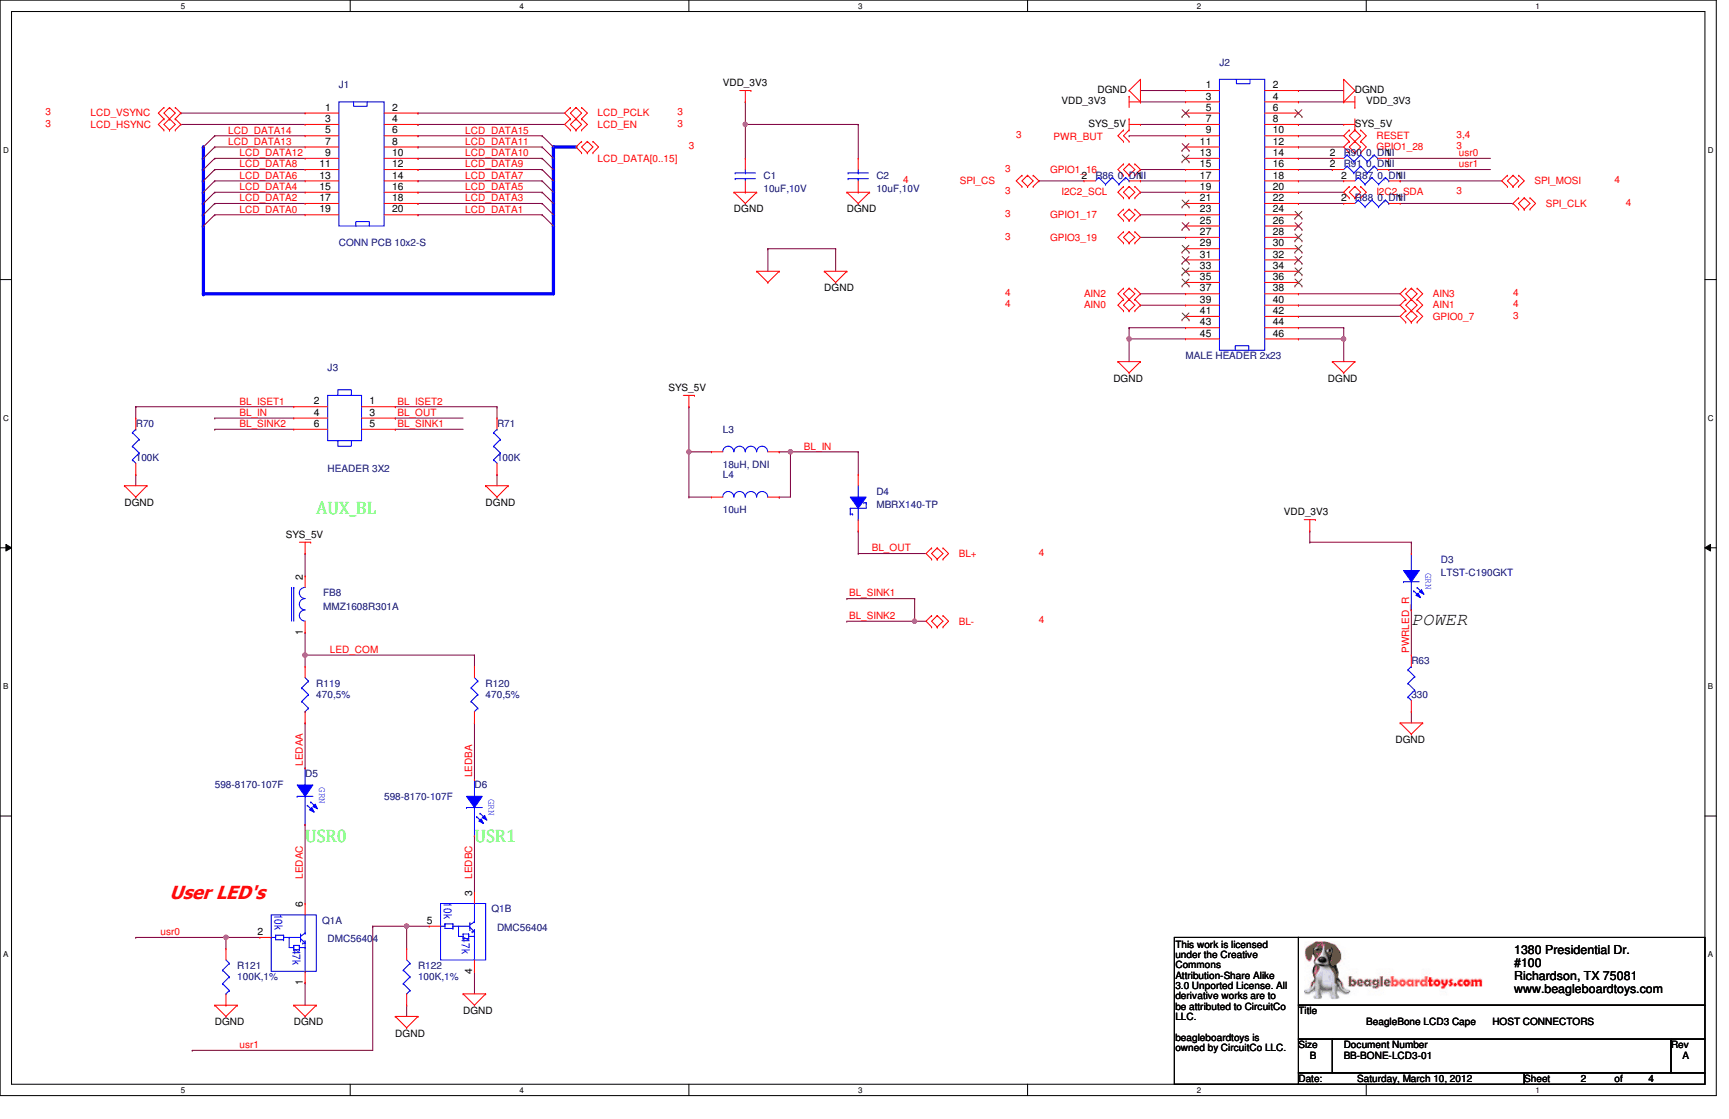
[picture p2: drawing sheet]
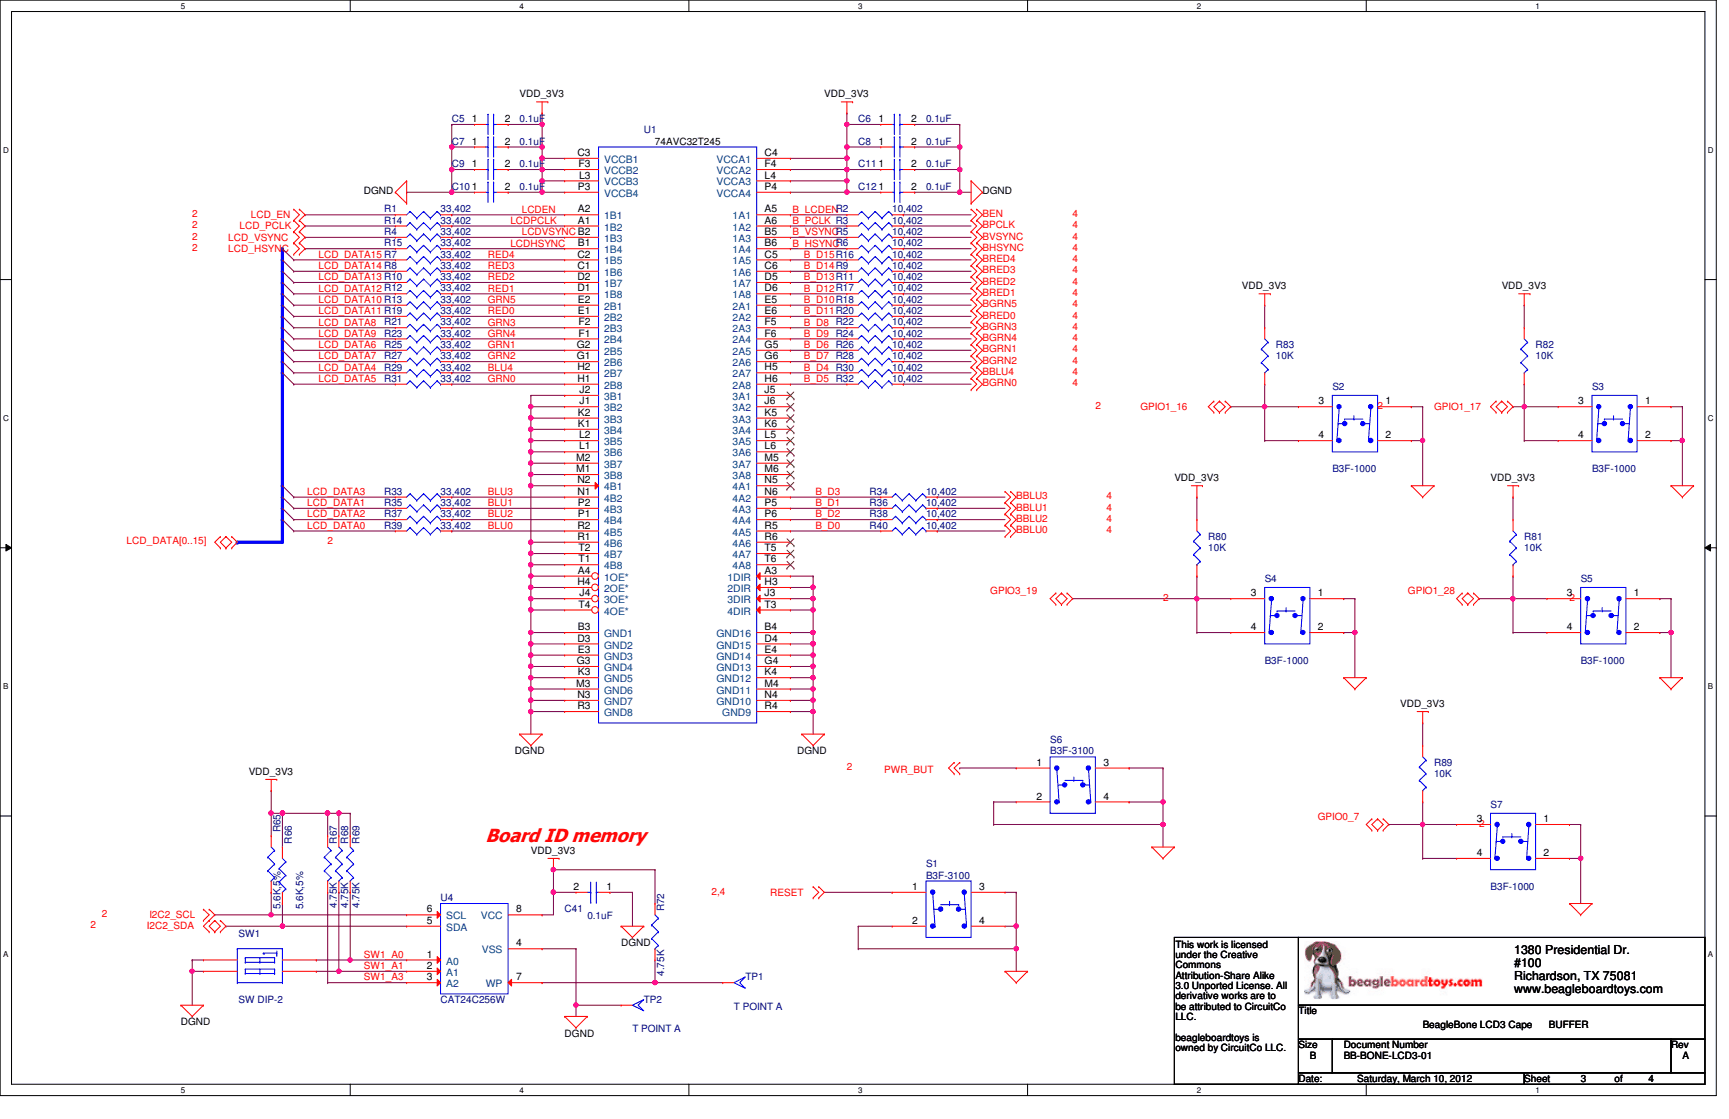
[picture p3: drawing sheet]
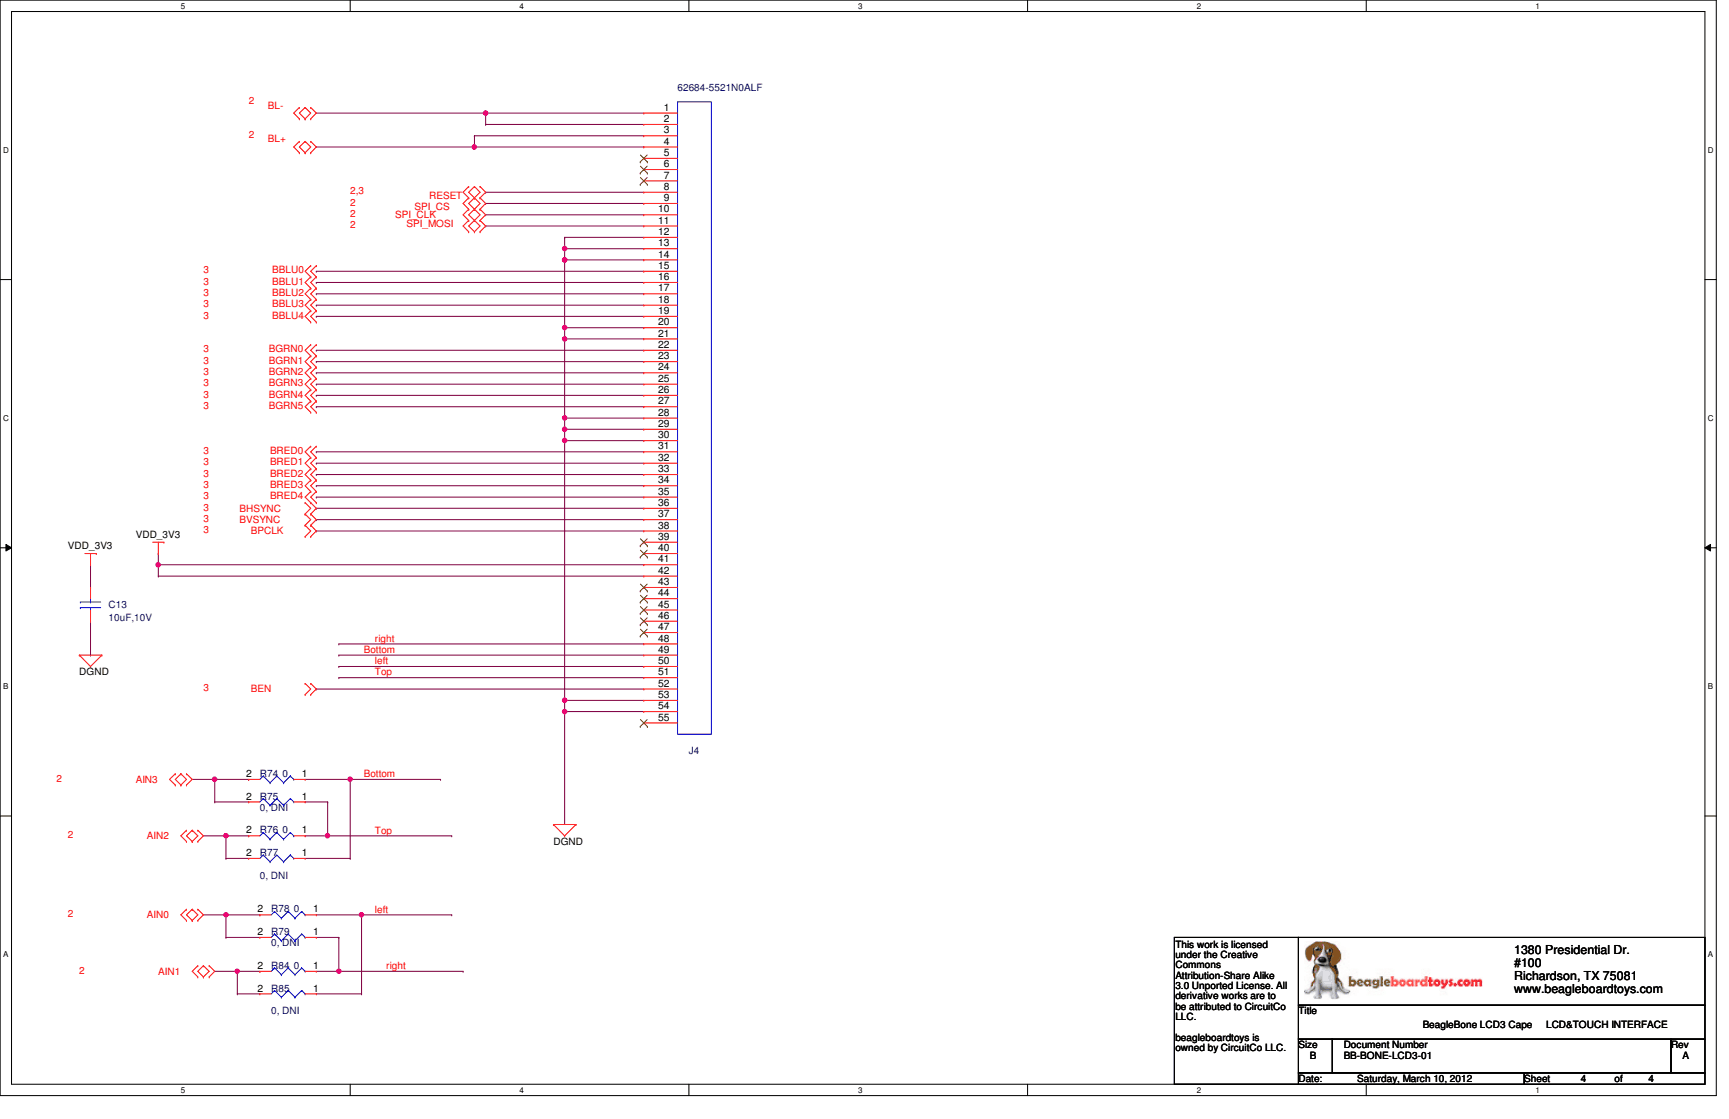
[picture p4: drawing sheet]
# OrCAD Capture schematic BeagleBone-LCD3-RevA-schematic.dsn

## Sheets
1 PG01_Cover Page: title: BeagleBone LCD3 Cape      COVER PAGE; rev: A; company: BBT; note: BB-BONE-LCD3-01
2 PG02_Host Connectors: size B; title: BeagleBone LCD3 Cape      HOST CONNECTORS
3 PG03_Buffer & EEPROM: size B; title: BeagleBone LCD3 Cape      BUFFER
4 PG04_LCD & TOUCH Interface: size B; title: BeagleBone LCD3 Cape     LCD&TOUCH INTERFACE

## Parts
sheet PG02_Host Connectors
C1  10uF,10V  [805]
C2  10uF,10V  [805]
D3  LTST-C190GKT  [led2-31sq]
D4  MBRX140-TP  [SOD-123]
D5  598-8170-107F  [LED0805-1]
D6  598-8170-107F  [LED0805-1]
FB8  MMZ1608R301A  [IND603-24X32]
J1  CONN PCB 10x2-S  [HDR2x10]
J2  MALE HEADER 2x23  [HDR2x23]
J3  HEADER 3X2  [HDR2x3]
L3  18uH, DNI  [IND390SMD_472SQ]
L4  10uH
Q1  DMC56404  [SMini6-F3-B]  (sections A,B)
R63  330  [r402-25]
R70  100K  [r402-25]
R71  100K  [r402-25]
R86  0, DNI  [c402-25]
R87  0, DNI  [c402-25]
R88  0, DNI  [c402-25]
R90  0, DNI  [c402-25]
R91  0, DNI  [c402-25]
R119  470,5%  [402]
R120  470,5%  [402]
R121  100K,1%  [402]
R122  100K,1%  [402]
sheet PG03_Buffer & EEPROM
C5  0.1uF  [402]
C6  0.1uF  [402]
C7  0.1uF  [402]
C8  0.1uF  [402]
C9  0.1uF  [402]
C10  0.1uF  [402]
C11  0.1uF  [402]
C12  0.1uF  [402]
C41  0.1uF  [402]
R1  33,402  [402]
R2  10,402  [402]
R3  10,402  [402]
R4  33,402  [402]
R5  10,402  [402]
R6  10,402  [402]
R7  33,402  [402]
R8  33,402  [402]
R9  10,402  [402]
R10  33,402  [402]
R11  10,402  [402]
R12  33,402  [402]
R13  33,402  [402]
R14  33,402  [402]
R15  33,402  [402]
R16  10,402  [402]
R17  10,402  [402]
R18  10,402  [402]
R19  33,402  [402]
R20  10,402  [402]
R21  33,402  [402]
R22  10,402  [402]
R23  33,402  [402]
R24  10,402  [402]
R25  33,402  [402]
R26  10,402  [402]
R27  33,402  [402]
R28  10,402  [402]
R29  33,402  [402]
R30  10,402  [402]
R31  33,402  [402]
R32  10,402  [402]
R33  33,402  [402]
R34  10,402  [402]
R35  33,402  [402]
R36  10,402  [402]
R37  33,402  [402]
R38  10,402  [402]
R39  33,402  [402]
R40  10,402  [402]
R65  5.6K,5%  [402]
R66  5.6K,5%  [402]
R67  4.75K  [402]
R68  4.75K  [402]
R69  4.75K  [402]
R72  4.75K  [402]
R80  10K  [SM-7351-RES-0402]
R81  10K  [SM-7351-RES-0402]
R82  10K  [SM-7351-RES-0402]
R83  10K  [SM-7351-RES-0402]
R89  10K  [SM-7351-RES-0402]
S1  B3F-3100  [sw4-b3f-315x]
S2  B3F-1000  [SWRST4_177X256LS-1]
S3  B3F-1000  [SWRST4_177X256LS-1]
S4  B3F-1000  [SWRST4_177X256LS-1]
S5  B3F-1000  [SWRST4_177X256LS-1]
S6  B3F-3100  [sw4-b3f-315x]
S7  B3F-1000  [SWRST4_177X256LS-1]
SW1  SW DIP-2  [swdip4_100-339smd]
TP1  T POINT A
TP2  T POINT A
U1  74avc32t245  [BGA96-ZKE]
U4  CAT24C256W  [SOIC_8]
sheet PG04_LCD & TOUCH Interface
C13  10uF,10V  [805]
J4  62684-5521N0ALF  [CONN55_P5MM_5X33SMD]
R74  0  [c402-25]
R75  0, DNI  [c402-25]
R76  0  [c402-25]
R77  0, DNI  [c402-25]
R78  0  [c402-25]
R79  0, DNI  [c402-25]
R84  0  [c402-25]
R85  0, DNI  [c402-25]

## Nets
DGND: C1.1 C2.1 C5.1 C6.2 C7.1 C8.2 C9.1 C10.1 C11.2 C12.2 C13.1 C41.1 J2.1 J2.2(26) J2.43(22) J2.44(47) J2.45(23) J2.46(48) J4.12 J4.13 J4.14 J4.20 J4.21 J4.28 J4.29 J4.30 J4.53 J4.54 Q1.1(4) Q1.4 R63.1 R70.1 R71.1 R121.2 R122.2 S1.2(A2) S1.3(B1) S1.4(B2) S2.1(A1) S2.2(A2) S3.1(A1) S3.2(A2) S4.1(A1) S4.2(A2) S5.1(A1) S5.2(A2) S6.2(A2) S6.3(B1) S6.4(B2) S7.1(A1) S7.2(A2) SW1.1(A1) SW1.2(A2) TP2.1(TP) U1.A3(1DIR) U1.A4(1OE*) U1.B3(GND1) U1.B4(GND16) U1.D3(GND2) U1.D4(GND15) U1.E3(GND3) U1.E4(GND14) U1.G3(GND4) U1.G4(GND13) U1.H3(2DIR) U1.H4(2OE*) U1.J1(3B2) U1.J2(3B1) U1.J3(3DIR) U1.J4(3OE*) U1.K1(3B4) U1.K2(3B3) U1.K3(GND5) U1.K4(GND12) U1.L1(3B6) U1.L2(3B5) U1.M1(3B8) U1.M2(3B7) U1.M3(GND6) U1.M4(GND11) U1.N2(4B1) U1.N3(GND7) U1.N4(GND10) U1.R1(4B6) U1.R3(GND8) U1.R4(GND9) U1.T1(4B8) U1.T2(4B7) U1.T3(4DIR) U1.T4(4OE*) U4.4(VSS)
VDD_3V3: C1.2 C2.2 C5.2 C6.1 C7.2 C8.1 C9.2 C10.2 C11.1 C12.1 C13.2 C41.2 D3.2(A) J2.3(2) J2.4(27) J4.41 J4.42 R65.1 R66.1 R67.1 R68.1 R69.1 R72.1 R80.2(P2) R81.2(P2) R82.2(P2) R83.2(P2) R89.2(P2) U1.C3(VCCB1) U1.C4(VCCA1) U1.F3(VCCB2) U1.F4(VCCA2) U1.L3(VCCB3) U1.L4(VCCA3) U1.P3(VCCB4) U1.P4(VCCA4) U4.8(VCC)
AIN0: J2.39(20) R78.2(P2) R79.2(P2)
AIN1: J2.40(45) R84.2(P2) R85.2(P2)
AIN2: J2.37(19) R76.2(P2) R77.2(P2)
AIN3: J2.38(44) R74.2(P2) R75.2(P2)
B_D0: R40.1 U1.R5(4A5)
B_D1: R36.1 U1.P5(4A3)
B_D2: R38.1 U1.P6(4A4)
B_D3: R34.1 U1.N6(4A2)
B_D4: R30.1 U1.H5(2A7)
B_D5: R32.1 U1.H6(2A8)
B_D6: R26.1 U1.G5(2A5)
B_D7: R28.1 U1.G6(2A6)
B_D8: R22.1 U1.F5(2A3)
B_D9: R24.1 U1.F6(2A4)
B_D10: R18.1 U1.E5(2A1)
B_D11: R20.1 U1.E6(2A2)
B_D12: R17.1 U1.D6(1A8)
B_D13: R11.1 U1.D5(1A7)
B_D14: R9.1 U1.C6(1A6)
B_D15: R16.1 U1.C5(1A5)
B_HSYNC: R6.1 U1.B6(1A4)
B_LCDEN: R2.1 U1.A5(1A1)
B_PCLK: R3.1 U1.A6(1A2)
B_VSYNC: R5.1 U1.B5(1A3)
BBLU0: J4.15 R40.2
BBLU1: J4.16 R36.2
BBLU2: J4.17 R38.2
BBLU3: J4.18 R34.2
BBLU4: J4.19 R30.2
BEN: J4.52 R2.2
BGRN0: J4.22 R32.2
BGRN1: J4.23 R26.2
BGRN2: J4.24 R28.2
BGRN3: J4.25 R22.2
BGRN4: J4.26 R24.2
BGRN5: J4.27 R18.2
BHSYNC: J4.36 R6.2
BL+: D4.1(CATHODE) J3.3 J4.3 J4.4
BL-: J3.5 J3.6 J4.1 J4.2
BL_IN: D4.2(ANODE) J3.4 L3.2 L4.2
BL_ISET1: J3.2 R70.2
BL_ISET2: J3.1 R71.2
BLU0: R39.2 U1.R2(4B5)
BLU1: R35.2 U1.P2(4B3)
BLU2: R37.2 U1.P1(4B4)
BLU3: R33.2 U1.N1(4B2)
BLU4: R29.2 U1.H2(2B7)
Bottom: J4.49 R74.1(P1) R77.1(P1)
BPCLK: J4.38 R3.2
BRED0: J4.31 R20.2
BRED1: J4.32 R17.2
BRED2: J4.33 R11.2
BRED3: J4.34 R9.2
BRED4: J4.35 R16.2
BVSYNC: J4.37 R5.2
GPIO0_7: J2.42(46) R89.1(P1) S7.3(B1) S7.4(B2)
GPIO1_16: J2.15(8) R83.1(P1) S2.3(B1) S2.4(B2)
GPIO1_17: J2.23(12) R82.1(P1) S3.3(B1) S3.4(B2)
GPIO1_28: J2.12(31) R81.1(P1) S5.3(B1) S5.4(B2)
GPIO3_19: J2.27(14) R80.1(P1) S4.3(B1) S4.4(B2)
GRN0: R31.2 U1.H1(2B8)
GRN1: R25.2 U1.G2(2B5)
GRN2: R27.2 U1.G1(2B6)
GRN3: R21.2 U1.F2(2B3)
GRN4: R23.2 U1.F1(2B4)
GRN5: R13.2 U1.E2(2B1)
I2C2_SCL: J2.19(10) R65.2 U4.6(SCL)
I2C2_SDA: J2.20(35) R66.2 U4.5(SDA)
LCD_DATA0: J1.19(10) R39.1
LCD_DATA1: J1.20 R35.1
LCD_DATA2: J1.17(9) R37.1
LCD_DATA3: J1.18(19) R33.1
LCD_DATA4: J1.15(8) R29.1
LCD_DATA5: J1.16(18) R31.1
LCD_DATA6: J1.13(7) R25.1
LCD_DATA7: J1.14(17) R27.1
LCD_DATA8: J1.11(6) R21.1
LCD_DATA9: J1.12(16) R23.1
LCD_DATA10: J1.10(15) R13.1
LCD_DATA11: J1.8(14) R19.1
LCD_DATA12: J1.9(5) R12.1
LCD_DATA13: J1.7(4) R10.1
LCD_DATA14: J1.5(3) R8.1
LCD_DATA15: J1.6(13) R7.1
LCD_EN: J1.4(12) R1.1
LCD_HSYNC: J1.3(2) R15.1
LCD_PCLK: J1.2(11) R14.1
LCD_VSYNC: J1.1 R4.1
LCDEN: R1.2 U1.A2(1B1)
LCDHSYNC: R15.2 U1.B1(1B4)
LCDPCLK: R14.2 U1.A1(1B2)
LCDVSYNC: R4.2 U1.B2(1B3)
LED_COM: FB8.1 R119.1 R120.1
LEDAA: D5.2(A) R119.2
LEDAC: D5.1(C) Q1.6(3)
LEDBA: D6.2(A) R120.2
LEDBC: D6.1(C) Q1.3
left: J4.50 R78.1(P1) R85.1(P1)
PWR_BUT: J2.9(5) S6.1(A1)
PWRLED_R: D3.1(C) R63.2
RED0: R19.2 U1.E1(2B2)
RED1: R12.2 U1.D1(1B8)
RED2: R10.2 U1.D2(1B7)
RED3: R8.2 U1.C1(1B6)
RED4: R7.2 U1.C2(1B5)
RESET: J2.10(30) J4.8 S1.1(A1)
right: J4.48 R79.1(P1) R84.1(P1)
SPI_CLK: J4.10 R88.1(P1)
SPI_CS: J4.9 R86.2(P2)
SPI_MOSI: J4.11 R87.1(P1)
SW1_A0: R69.2 SW1.4(B1) U4.1(A0)
SW1_A1: R68.2 SW1.3(B2) U4.2(A1)
SW1_A3: R67.2 U4.3(A2)
SYS_5V: FB8.2 J2.7(4) J2.8(29) L3.1 L4.1
Top: J4.51 R75.1(P1) R76.1(P1)
usr0: Q1.2(5) R90.1(P1) R121.1
usr1: Q1.5 R91.1(P1) R122.1
N17082289: J2.17(9) R86.1(P1)
N17082325: J2.22(36) R88.2(P2)
N17093100: J2.18(34) R87.2(P2)
N17102435: R72.2 TP1.1(TP) U4.7(WP)
N17103612: J2.14(32) R90.2(P2)
N17103615: J2.16(33) R91.2(P2)

Not connected (* = marked no-connect by the designer): J2 5(3)* 6(28)* 11(6)* 13(7)* 21(11)* 24(37)* 25(13)* 26(38)* 28(39)* 29(15)* 30(40)* 31(16)* 32(41)* 33(17)* 34(42)* 35(18)* 36(43)* 41(21)*; J4 5* 6* 7* 39* 40* 43* 44* 45* 46* 47* 55*; U1 J5(3A1)* J6(3A2)* K5(3A3)* K6(3A4)* L5(3A5)* L6(3A6)* M5(3A7)* M6(3A8)* N5(4A1)* R6(4A6)* T5(4A7)* T6(4A8)*

## Notes on the sheets
sheet 1
- REV
- DATE
- BY
- CHANGE
- A
- 10-March-2012
- BBT
- Initial release
- This work is licensed under the Creative Commons Attribution-Share Alike 3.0 Unported License. To view a
  copy of this license, visit http://creativecommons.org/licenses/by-sa/3.0/ or send a letter to Creative
  Commons, 171 Second Street, Suite 300, San Francisco, California, 94105, USA.
  All derivative works are to be attributed to CircuitCo LLC .
  For more information, see http://creativecommons.org/license/results-one?license_code=by-sa
sheet 2
- AUX_BL
- POWER
- USR0
- USR1
- User LED's
sheet 3
- Board ID memory
